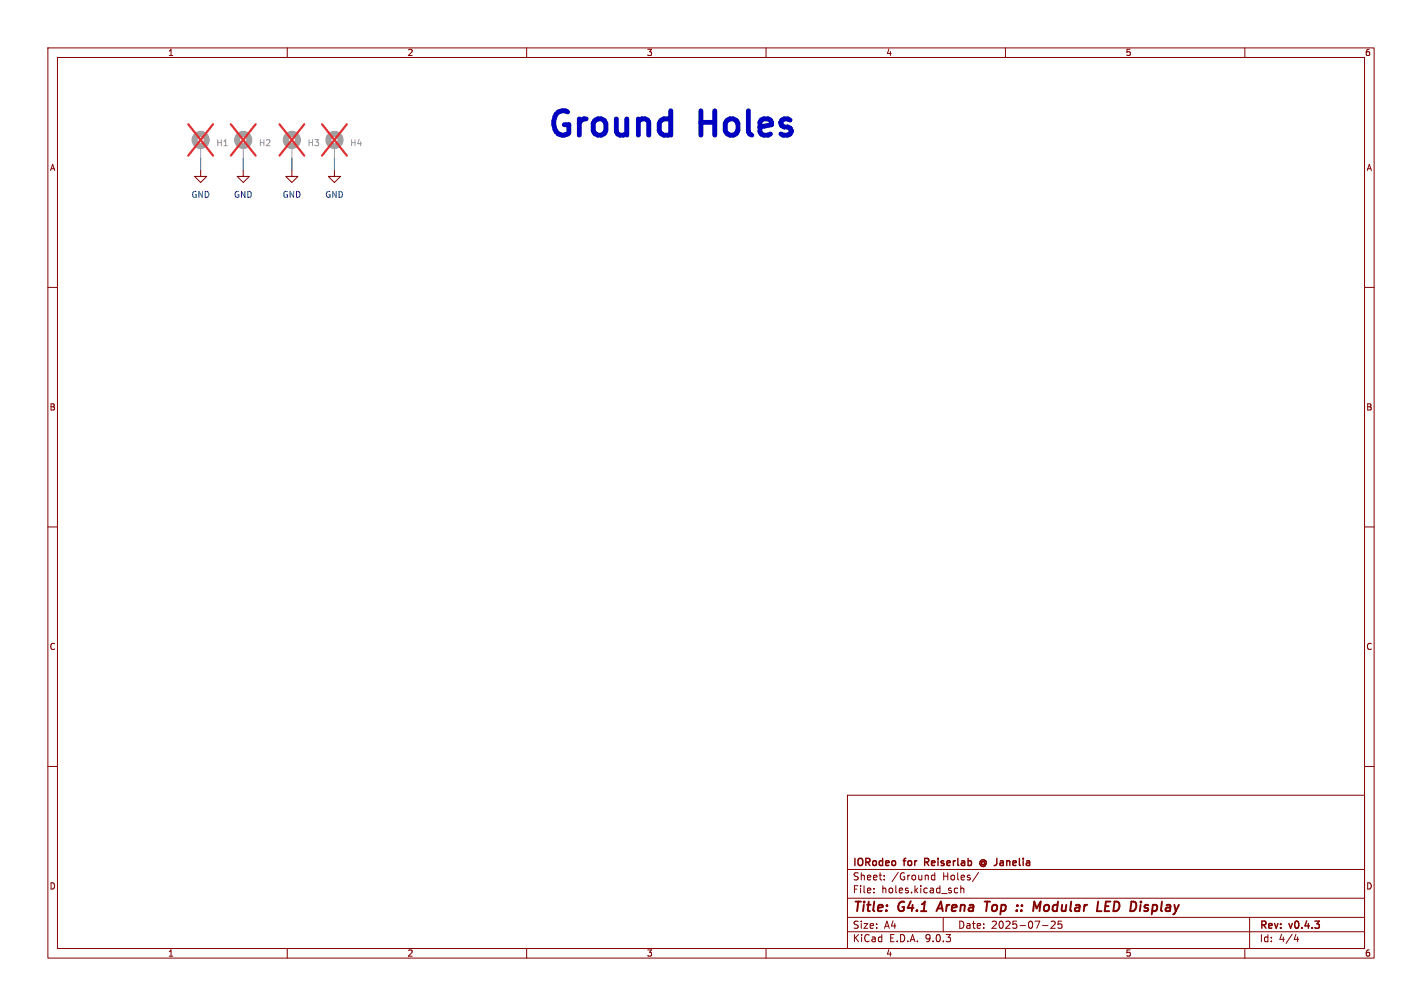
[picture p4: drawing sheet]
<svg xmlns="http://www.w3.org/2000/svg" width="297mm" height="210mm" viewBox="0 0 297 210" stroke-linecap="round" stroke-linejoin="round" font-family="sans-serif">
<g fill="none" stroke="#840000" stroke-width=".21">
<path d="M10 10h277v190h-277zM12 12h273v186h-273zM60 10v2M110 10v2M160 10v2M210 10v2M260 10v2M41.9 35.6v1.2h-1.3l1.3 1.3 1.3-1.3h-1.3M50.8 35.6v1.2h-1.3l1.3 1.3 1.3-1.3h-1.3M61 35.6v1.2h-1.3l1.3 1.3 1.2-1.3h-1.2M69.8 35.6v1.2h-1.2l1.2 1.3 1.3-1.3h-1.3M10 60h2"/>
<path d="M285 60h2M10 110h2M285 110h2M10 160h2M177 166h108v32h-108zM285 160h2M60 198v2M110 198v2M160 198v2M177 194.5h108M177 191.5h108M177 187.5h108"/>
<path d="M177 181.5h108M182.5 186.3v.1M182.5 185.5v.1M184.7 183.6v.1M184.7 182.8v.1M195.2 182.2v1.5M195.2 182.8l-.4-.1-.3 .3 .2 .6h.5M197 191.5v3M199.5 186.3h.5M199.5 185.5h.5M200.7 185.5l.2-.1 .3 .1 .1 .9M200.7 184.9v1.5"/>
<path d="M204.4 182.1l-1.3 2M210 198v2M217.7 193.2h1.2M219.5 192.4l.6-.1 .3 .4-.9 1.1h.9M221.7 192.3h-.7v.7l.2-.1h.5l.1 .3-.1 .5-.2 .1-.5-.1M260 198v2M261 191.5v6.5M270.7 195l-.4 1.1h.9M271 195.6v1"/>
</g>
<path d="M196.5 188.2l-.9 2M205.6 188.2h1.2M206.2 188.2l-.2 2M213.5 189l-.1 .2M215.8 190.2l.2-2 .5 1.4 .9-1.4-.3 2M218.3 189l-.2 .3-.1 .5 .3 .4M230.7 190.2h1M230.9 189.2h.6M231 188.2h.9" fill="none" stroke="#840000" stroke-width=".4"/>
<path d="M193.1 180h.6M193.7 179.2h-.6v1.5M205.6 179.9a.36 .36 0 0 0-.5 0 .36 .36 0 0 0 0 .5 .36 .36 0 0 0 .5 .1M205.6 179.5a.71 .71 0 0 0-1 .7 .71 .71 0 0 0 1 .6" fill="none" stroke="#840000" stroke-width=".3"/>
<g fill="none" stroke="#a1a1a1" stroke-width="1.3">
<circle cx="41.9" cy="29.2" r="1.27"/>
<circle cx="50.8" cy="29.2" r="1.27"/>
<circle cx="61" cy="29.2" r="1.27"/>
<circle cx="69.8" cy="29.2" r="1.27"/>
</g>
<path d="M41.9 30.5v2.5M50.8 30.5v2.5M61 30.5v2.5M69.8 30.5v2.5" fill="none" stroke="#a1a1a1" stroke-width=".21"/>
<path d="M39.3 25.9l5.2 6.6M44.5 25.9l-5.2 6.6M48.2 25.9l5.2 6.6M53.4 25.9l-5.2 6.6M58.4 25.9l5.2 6.6M63.6 25.9l-5.2 6.6M67.3 25.9l5.1 6.6M72.4 25.9l-5.1 6.6" fill="none" stroke="#e12e31" stroke-width=".46"/>
<path d="M41.9 33v2.6M50.8 33v2.6M61 33v2.6M69.8 33v2.6" fill="none" stroke="#009600" stroke-width=".21"/>
<g font-size="7.1" fill="#0000c2">
<text x="113.7" y="30">Ground</text>
<text x="146.2" y="30">Holes</text>
</g>
<g font-size="2.8" fill="#840000">
<text x="178" y="190.9">Title:</text>
<text x="187.7" y="190.9">G4.1</text>
<text x="196.7" y="190.9">Arena</text>
<text x="207.4" y="190.9">Top</text>
<text x="219" y="190.9">Modular</text>
<text x="233.2" y="190.9">LED</text>
<text x="240.9" y="190.9">Display</text>
</g>
<g font-size="2.1" fill="#840000">
<text x="178" y="184">Sheet:</text>
<text x="178" y="181.2">IORodeo</text>
<text x="186.2" y="184">/Ground</text>
<text x="188.9" y="181.2">for</text>
<text x="193.8" y="181.2">Reiserlab</text>
<text x="197" y="184">Holes/</text>
<text x="205.9" y="181.2">@ Janelia</text>
<text x="178" y="186.7">File:</text>
<text x="184.1" y="186.7">holes.kicad_sch</text>
<text x="178" y="196.9">KiCad</text>
<text x="178" y="194.1">Size:</text>
<text x="184.7" y="194.1">A4</text>
<text x="185.7" y="196.9">E.D.A.</text>
<text x="193.3" y="196.9">9.0.3</text>
<text x="200" y="194.1">Date:</text>
<text x="207" y="194.1">2025-07-25</text>
<text x="263" y="194.3">Rev:</text>
<text x="263" y="196.9">Id:</text>
<text x="267.1" y="196.9">4/4</text>
<text x="269.4" y="194.3">v0.4.3</text>
</g>
<g font-size="1.8" fill="#840000">
<text x="35" y="11.9">1</text>
<text x="85" y="11.9">2</text>
<text x="135" y="11.9">3</text>
<text x="185" y="11.9">4</text>
<text x="235" y="11.9">5</text>
<text x="285" y="11.9">6</text>
<text x="10.3" y="35.9">A</text>
<text x="285.3" y="35.9">A</text>
<text x="10.3" y="85.9">B</text>
<text x="285.3" y="85.9">B</text>
<text x="10.3" y="135.9">C</text>
<text x="285.3" y="135.9">C</text>
<text x="10.3" y="185.9">D</text>
<text x="285.3" y="185.9">D</text>
<text x="35" y="199.9">1</text>
<text x="85" y="199.9">2</text>
<text x="135" y="199.9">3</text>
<text x="185" y="199.9">4</text>
<text x="235" y="199.9">5</text>
<text x="285" y="199.9">6</text>
</g>
<g font-size="1.8" fill="#989898">
<text x="45.1" y="30.7">H1</text>
<text x="54" y="30.7">H2</text>
<text x="64.1" y="30.7">H3</text>
<text x="73" y="30.7">H4</text>
</g>
<g font-size="1.8" fill="#006464">
<text x="39.9" y="41.5">GND</text>
<text x="48.8" y="41.5">GND</text>
<text x="58.9" y="41.5">GND</text>
<text x="67.8" y="41.5">GND</text>
</g>
</svg>
